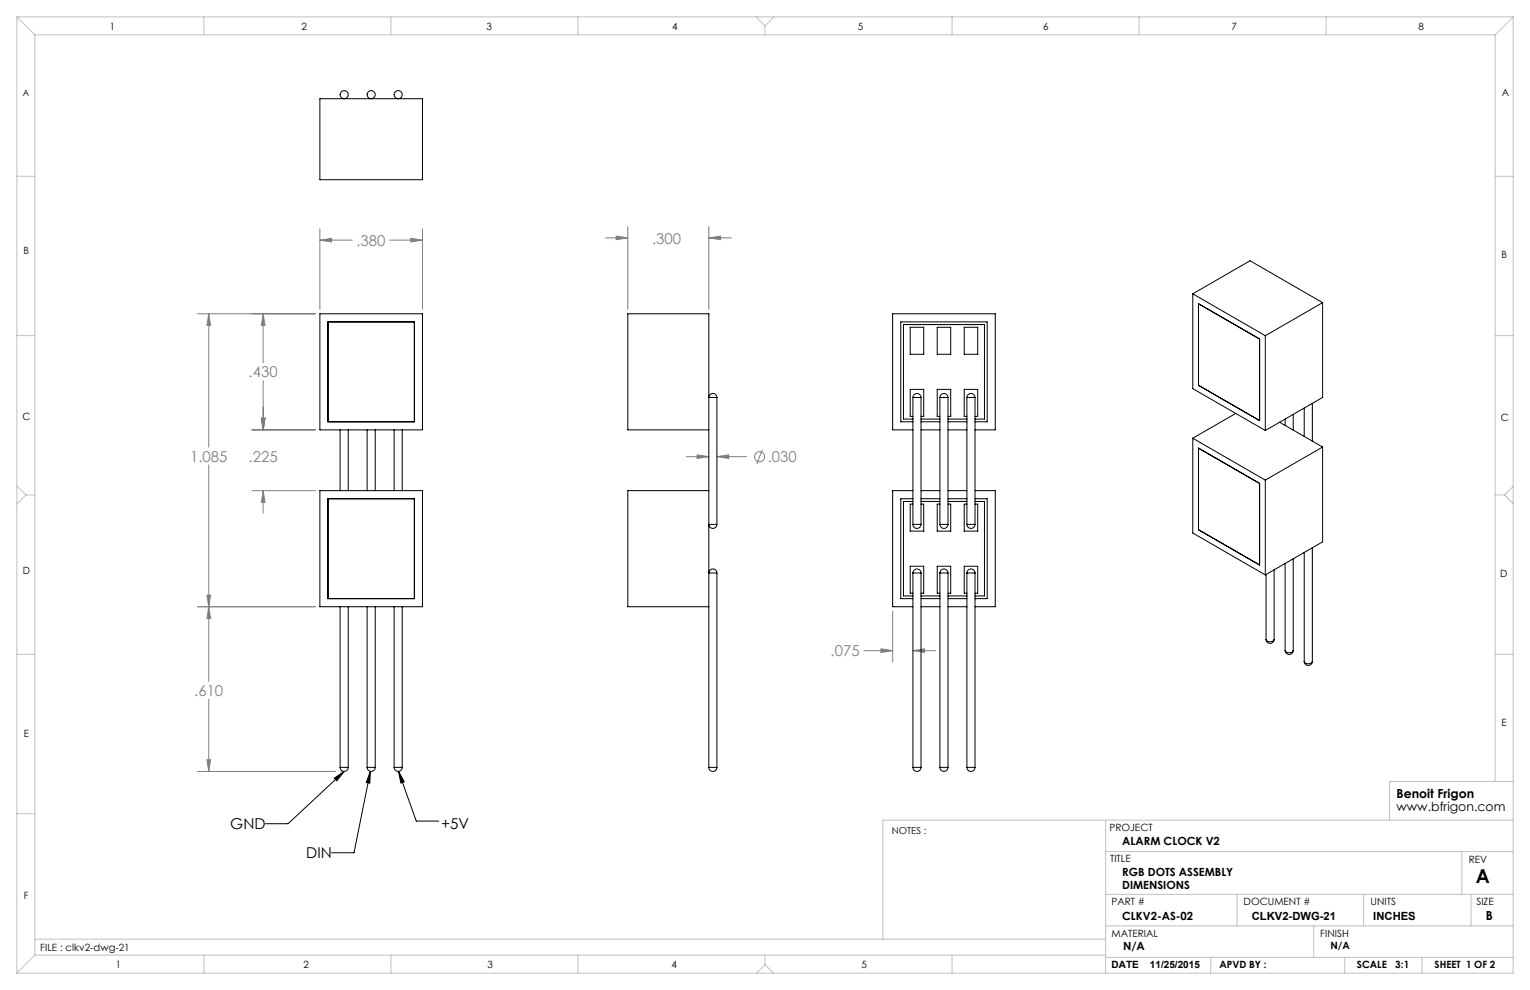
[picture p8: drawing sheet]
<svg xmlns="http://www.w3.org/2000/svg" width="432mm" height="279mm" viewBox="0 0 432 279" stroke-linecap="round" stroke-linejoin="round" font-family="sans-serif">
<g fill="none" stroke="#808080" stroke-width=".28">
<path d="M90.3 67.8l3.3-.5v1zM90.3 64.6v22.7M90.3 67.8h9.1M109.9 67.8h9.3M115.9 67.3l3.3 .5-3.3 .5zM119.2 64.6v22.7M170.8 67.1h6.4M173.9 66.6l3.3 .5-3.3 .5zM177.2 64v23.3M200 67.1l3.3-.5v1zM200 64v23.3M200 67.1h6.4"/>
<path d="M55.7 88.6h33.3M58.9 88.6l.5 3.3h-1zM58.9 88.6v37.6M74.3 88.6l.5 3.3h-1zM74.3 88.6v13.8M73.8 118h1l-.5 3.3zM74.3 107.4v13.9M58.9 131.2v61.1M71.1 121.3h17.9M71.1 138.5h17.9M74.3 138.5l.5 3.3h-1zM74.3 138.5v6.3"/>
<path d="M193.7 128.9h6.3M196.7 128.4l3.3 .5-3.3 .5zM202.3 128.9l3.3-.5v1zM202.3 128.9h8.4M215.2 126.9l-1.6 4M55.7 171.2h33.3M58.4 167.9h1l-.5 3.3zM58.9 171.2l.5 3.3h-1zM251.9 172.5v14.3M58.9 197.3v20.4M243.8 183.6h8.1M248.6 183.1l3.3 .5-3.3 .5z"/>
<path d="M257.6 183.6l3.3-.5v1zM257.6 183.6h6.4M55.7 217.7h39M58.4 214.4h1l-.5 3.3z"/>
<circle cx="214.4" cy="128.9" r="1.41"/>
</g>
<path d="M94.4 219.6l2.7-1.9-2 2.6zM97.1 217.7l-15.8 14.8h-6.4M104.5 217.7l-4.6 23h-6.3M104.5 217.7l-.1 3.3-1-.2zM112.5 217.7l1.6 3-1 .3zM112.5 217.7l5 14h6.3" fill="none" stroke="#000" stroke-width=".28"/>
<path d="M97.1 217.7h-1.1" fill="none" stroke="#c0c0c0" stroke-width=".28" stroke-dasharray="15.2 1.3 1.3 1.3"/>
<g fill="none" stroke="#c0c0c0" stroke-width=".28">
<path d="M4.8 4.8l5 5M4.8 4.8h422.2M4.8 4.8v269.8M9.8 9.8h412.2M9.8 9.8v259.8M57.5 4.8v5M110.3 4.8v5M163.1 4.8v5M213.4 4.8l2.5 2.5M215.9 7.3v2.5M218.4 4.8l-2.5 2.5M268.7 4.8v5"/>
<path d="M321.5 4.8v5M374.3 4.8v5M422 9.8v210.7M427 4.8l-5 5M427 4.8v269.8h-422.2M4.8 49.7h5M422 49.7h5M4.8 94.7h5M422 94.7h5M4.8 137.1l2.5 2.6M7.3 139.7l-2.5 2.6M7.3 139.7h2.5"/>
<path d="M422 139.7h2.6M424.6 139.7l2.4 2.4M427 137.3l-2.4 2.4M4.8 184.7h5M422 184.7h5M4.8 229.7h5M312 231.5v43.1M427 231.5h-177.8v33.6M427 220.5h-34.8v11M312 240.3h115M312 252.4h115M349.1 252.4v8.9"/>
<path d="M384.9 252.4v8.9M412.6 240.3v12.1M415.2 252.4v8.9M9.8 265.1h302.2M9.8 269.6l-5 5M9.8 269.6h302.2M57.5 269.6v5M110.3 269.6v5M163.1 269.6v5M215.9 272.2l-2.4 2.4M215.9 272.2l2.4 2.4M215.9 269.6v2.6"/>
<path d="M268.7 269.6v5M312 270.2h115M312 261.3h115M341.7 270.2v4.4M370.8 261.3v8.9M379.5 270.2v4.4M401.3 270.2v4.4"/>
</g>
<path d="M94.4 219.6l2.7-1.9-2 2.6zM104.5 217.7l-.1 3.3-1-.2zM112.5 217.7l1.6 3-1 .3z" fill="#000"/>
<g fill="#808080">
<path d="M58.4 214.4h1l-.5 3.3zM58.9 171.2l.5 3.3h-1z"/>
<path d="M73.8 118h1l-.5 3.3zM74.3 138.5l.5 3.3h-1zM115.9 67.3l3.3 .5-3.3 .5zM90.3 67.8l3.3-.5v1zM74.3 88.6l.5 3.3h-1zM73.8 118h1l-.5 3.3zM58.9 88.6l.5 3.3h-1zM58.4 167.9h1l-.5 3.3zM173.9 66.6l3.3 .5-3.3 .5zM200 67.1l3.3-.5v1zM196.7 128.4l3.3 .5-3.3 .5zM202.3 128.9l3.3-.5v1zM257.6 183.6l3.3-.5v1zM248.6 183.1l3.3 .5-3.3 .5z"/>
</g>
<g fill="none" stroke="#000" stroke-width=".28">
<path d="M90.3 27.9h28.9v22.8h-28.9zM90.3 88.6h28.9v32.7h-28.9zM92.6 90.8h24.3v28.2h-24.3zM256.9 92.4h3.8v7.6h-3.8zM264.5 92.4h3.8v7.6h-3.8zM272.1 92.4h3.8v7.6h-3.8zM336.6 82.9v26.8l20.5 11.8M336.6 82.9l20.5 11.8M336.6 82.9l16.2-9.3 20.5 11.8M338.2 85.7l17.3 10v23l-17.3-10zM357.1 94.7v26.8M373.3 85.4v26.8l-16.2 9.3"/>
<path d="M373.3 85.4l-16.2 9.3M200.4 111.3a1.05 1.05 0 0 1 1.2-.2 1.05 1.05 0 0 1 .6 1.1h-2.2zM202.3 112.2v35.8M257.6 112.2a1.14 1.14 0 0 1 1.2-1.2 1.14 1.14 0 0 1 1.1 1.2M257.6 112.2h2.3M257.6 119h-3.4v-28.2h24.4v28.2h-3.4M257.6 112.2v35.8M257.6 118.3h-2.6v-26.7h22.8v26.7h-2.6M257.6 117.5h-.7v-7.6h3.8v7.6h-.8M259.9 119h5.4M259.9 112.2v35.8M259.9 118.3h5.4"/>
<path d="M265.3 112.2a1.14 1.14 0 0 1 1.1-1.2 1.14 1.14 0 0 1 1.2 1.2M265.3 112.2h2.3M265.3 112.2v35.8M265.3 117.5h-.8v-7.6h3.8v7.6h-.7M267.6 119h5.3M267.6 112.2v35.8M267.6 118.3h5.3M272.9 112.2a1.14 1.14 0 0 1 1.1-1.2 1.14 1.14 0 0 1 1.2 1.2M272.9 112.2h2.3M272.9 112.2v35.8M272.9 117.5h-.8v-7.6h3.8v7.6h-.7M275.2 112.2v35.8"/>
<path d="M348.8 116.7l-12.2 7M361.1 119.2l12.2 7M362.7 118.3v1.8M365 117v4.4M368.1 115.2v8M370.4 113.8v10.7M90.3 138.5h28.9v32.7h-28.9zM96 121.3v17.2M98.3 121.3v17.2M103.6 121.3v17.2M105.9 121.3v17.2M111.2 121.3v17.2"/>
<path d="M113.5 121.3v17.2M200 121.3h-22.8v-32.7h22.8v128M200 138.5h-22.8v32.7h22.8M257.6 121.3h-5.7v-32.7h29v32.7h-5.7M257.6 138.5h-5.7v32.7h5.7M259.9 121.3h5.4M259.9 138.5h5.4M267.6 121.3h5.3M267.6 138.5h5.3M275.2 138.5h5.7v32.7h-5.7M336.6 123.7v26.7l20.5 11.9M336.6 123.7l20.5 11.8"/>
<path d="M338.2 126.5l17.3 9.9v23.1l-17.3-10zM357.1 135.5v26.8M373.3 126.2v26.7l-16.2 9.4M373.3 126.2l-16.2 9.3M92.6 140.8h24.3v28.2h-24.3zM200 148h2.2a1.09 1.09 0 0 1-1.1 1.2 1.09 1.09 0 0 1-1.1-1.2zM257.6 148a1.14 1.14 0 0 0 1.2 1.1 1.14 1.14 0 0 0 1.1-1.1M257.6 148h2.3M257.6 140.8h-3.4v28.2h3.4M257.6 141.5h-2.6v26.7h2.6M257.6 142.3h-.7v7.6h3.8v-7.6h-.8M259.9 140.8h5.4"/>
<path d="M259.9 141.5h5.4M265.3 148a1.14 1.14 0 0 0 1.1 1.1 1.14 1.14 0 0 0 1.2-1.1M265.3 148h2.3M265.3 142.3h-.8v7.6h3.8v-7.6h-.7M267.6 140.8h5.3M267.6 141.5h5.3M272.9 148a1.14 1.14 0 0 0 1.1 1.1 1.14 1.14 0 0 0 1.2-1.1M272.9 148h2.3M272.9 142.3h-.8v7.6h3.8v-7.6h-.7M275.2 140.8h3.4v28.2h-3.4M275.2 141.5h2.6v26.7h-2.6M362.7 159v24.6"/>
<path d="M365 157.7v25.9M368.1 155.9v30.8M370.4 154.6v32.1M96 171.2v45.4M98.3 171.2v45.4M103.6 171.2v45.4M105.9 171.2v45.4M111.2 171.2v45.4M113.5 171.2v45.4M200.4 160.8a1.05 1.05 0 0 1 1.2-.2 1.05 1.05 0 0 1 .6 1.1h-2.2zM202.3 161.7v54.9M257.6 161.7a1.14 1.14 0 0 1 1.2-1.1 1.14 1.14 0 0 1 1.1 1.1"/>
<path d="M257.6 161.7h2.3M257.6 161.7v54.9M257.6 167.4h-.7v-7.6h3.8v7.6h-.8M259.9 169h5.4M259.9 171.2h5.4M259.9 161.7v54.9M259.9 168.2h5.4M265.3 161.7a1.14 1.14 0 0 1 1.1-1.1 1.14 1.14 0 0 1 1.2 1.1M265.3 161.7h2.3M265.3 161.7v54.9M265.3 167.4h-.8v-7.6h3.8v7.6h-.7M267.6 169h5.3"/>
<path d="M267.6 171.2h5.3M267.6 161.7v54.9M267.6 168.2h5.3M272.9 161.7a1.14 1.14 0 0 1 1.1-1.1 1.14 1.14 0 0 1 1.2 1.1M272.9 161.7h2.3M272.9 161.7v54.9M272.9 167.4h-.8v-7.6h3.8v7.6h-.7M275.2 161.7v54.9M357.3 162.1v18.4M359.6 160.8v19.7M357.3 180.5a1.14 1.14 0 0 0 1.1 1.1 1.14 1.14 0 0 0 1.2-1.1M357.3 180.5a1.32 1.32 0 0 0 2.3 0"/>
<path d="M362.7 183.6a1.14 1.14 0 0 0 1.1 1.1 1.14 1.14 0 0 0 1.2-1.1M362.7 183.6a1.32 1.32 0 0 0 2.3 0M368.1 186.7a1.14 1.14 0 0 0 1.1 1.1 1.14 1.14 0 0 0 1.2-1.1M368.1 186.7a1.32 1.32 0 0 0 2.3 0M96 216.6a1.14 1.14 0 0 0 1.1 1.1 1.14 1.14 0 0 0 1.2-1.1M96 216.6h2.3M103.6 216.6a1.14 1.14 0 0 0 1.2 1.1 1.14 1.14 0 0 0 1.1-1.1M103.6 216.6h2.3M111.2 216.6a1.14 1.14 0 0 0 1.2 1.1 1.14 1.14 0 0 0 1.1-1.1M111.2 216.6h2.3M200 216.6a1.14 1.14 0 0 0 1.2 1.1 1.14 1.14 0 0 0 1.1-1.1M200 216.6h2.3"/>
<path d="M257.6 216.6a1.14 1.14 0 0 0 1.2 1.1 1.14 1.14 0 0 0 1.1-1.1M257.6 216.6h2.3M265.3 216.6a1.14 1.14 0 0 0 1.1 1.1 1.14 1.14 0 0 0 1.2-1.1M265.3 216.6h2.3M272.9 216.6a1.14 1.14 0 0 0 1.1 1.1 1.14 1.14 0 0 0 1.2-1.1M272.9 216.6h2.3"/>
<circle cx="97.1" cy="26.7" r="1.14"/>
<circle cx="104.8" cy="26.7" r="1.14"/>
<circle cx="112.4" cy="26.7" r="1.14"/>
</g>
<text font-size="5.4" x="416.5" y="249.1">A</text>
<g font-size="4.2" fill="#808080">
<text x="100.6" y="69.4">.380</text>
<text x="184" y="68.7">.300</text>
<text x="70.2" y="106.5">.430</text>
<text x="53.6" y="130.3">1.085</text>
<text x="70.2" y="130.3">.225</text>
<text x="216.7" y="130.5">.030</text>
<text x="234.4" y="185.2">.075</text>
<text x="54.8" y="196.4">.610</text>
</g>
<g font-size="4.2">
<text x="65" y="234">GND</text>
<text x="124.5" y="234">+5V</text>
<text x="86.4" y="242.2">DIN</text>
</g>
<g font-size="3.5">
<text x="394.1" y="225.3">Benoit Frigon</text>
<text x="394.1" y="228.8">www.bfrigon.com</text>
<text x="419.3" y="259.7">B</text>
</g>
<g font-size="3.2">
<text x="316.7" y="238.4">ALARM CLOCK V2</text>
<text x="316.7" y="247.3">RGB DOTS ASSEMBLY</text>
<text x="316.7" y="250.8">DIMENSIONS</text>
<text x="316.7" y="259.7">CLKV2-AS-02</text>
<text x="353.3" y="259.7">CLKV2-DWG-21</text>
<text x="387.6" y="259.7">INCHES</text>
<text x="317" y="268.2">N/A</text>
</g>
<g font-size="2.8">
<text x="31" y="8.5">1</text>
<text x="85.1" y="8.5">2</text>
<text x="137.3" y="8.5">3</text>
<text x="189.7" y="8.5">4</text>
<text x="242.1" y="8.5">5</text>
<text x="294.4" y="8.5">6</text>
<text x="347.6" y="8.5">7</text>
<text x="400.3" y="8.5">8</text>
<text x="423.8" y="27.2">A</text>
<text x="6.7" y="71.8">B</text>
<text x="423.8" y="72.8">B</text>
<text x="6.4" y="118.6">C</text>
<text x="423.5" y="118.9">C</text>
<text x="6.5" y="162.1">D</text>
<text x="423.4" y="163">D</text>
<text x="6.7" y="207.9">E</text>
<text x="423.7" y="204.9">E</text>
<text x="313.1" y="234.6">PROJECT</text>
<text x="313.3" y="243.2">TITLE</text>
<text x="414.5" y="243.6">REV</text>
<text x="6.7" y="253.8">F</text>
<text x="313.7" y="255.3">PART #</text>
<text x="351" y="255.3">DOCUMENT #</text>
<text x="386.8" y="255.3">UNITS</text>
<text x="416.7" y="255.3">SIZE</text>
<text x="11.4" y="268.4">FILE : clkv2-dwg-21</text>
<text x="313.7" y="264.6">MATERIAL</text>
<text x="372.6" y="264.5">FINISH</text>
<text x="375.5" y="267.9">N/A</text>
<text x="32.7" y="273.3">1</text>
<text x="85.7" y="273.3">2</text>
<text x="137.6" y="273.3">3</text>
<text x="189.6" y="273.3">4</text>
<text x="243.2" y="273.2">5</text>
<text x="313.7" y="273.3">DATE</text>
<text x="324.5" y="273.3">11/25/2015</text>
<text x="344.1" y="273.1">APVD BY :</text>
<text x="383" y="273.1">SCALE</text>
<text x="393.8" y="273.1">3:1</text>
<text x="404.9" y="273.1">SHEET 1 OF 2</text>
</g>
<text font-size="2.7" x="251.7" y="235.2">NOTES :</text>
<text font-size="2.5" x="6.4" y="27">A</text>
</svg>
